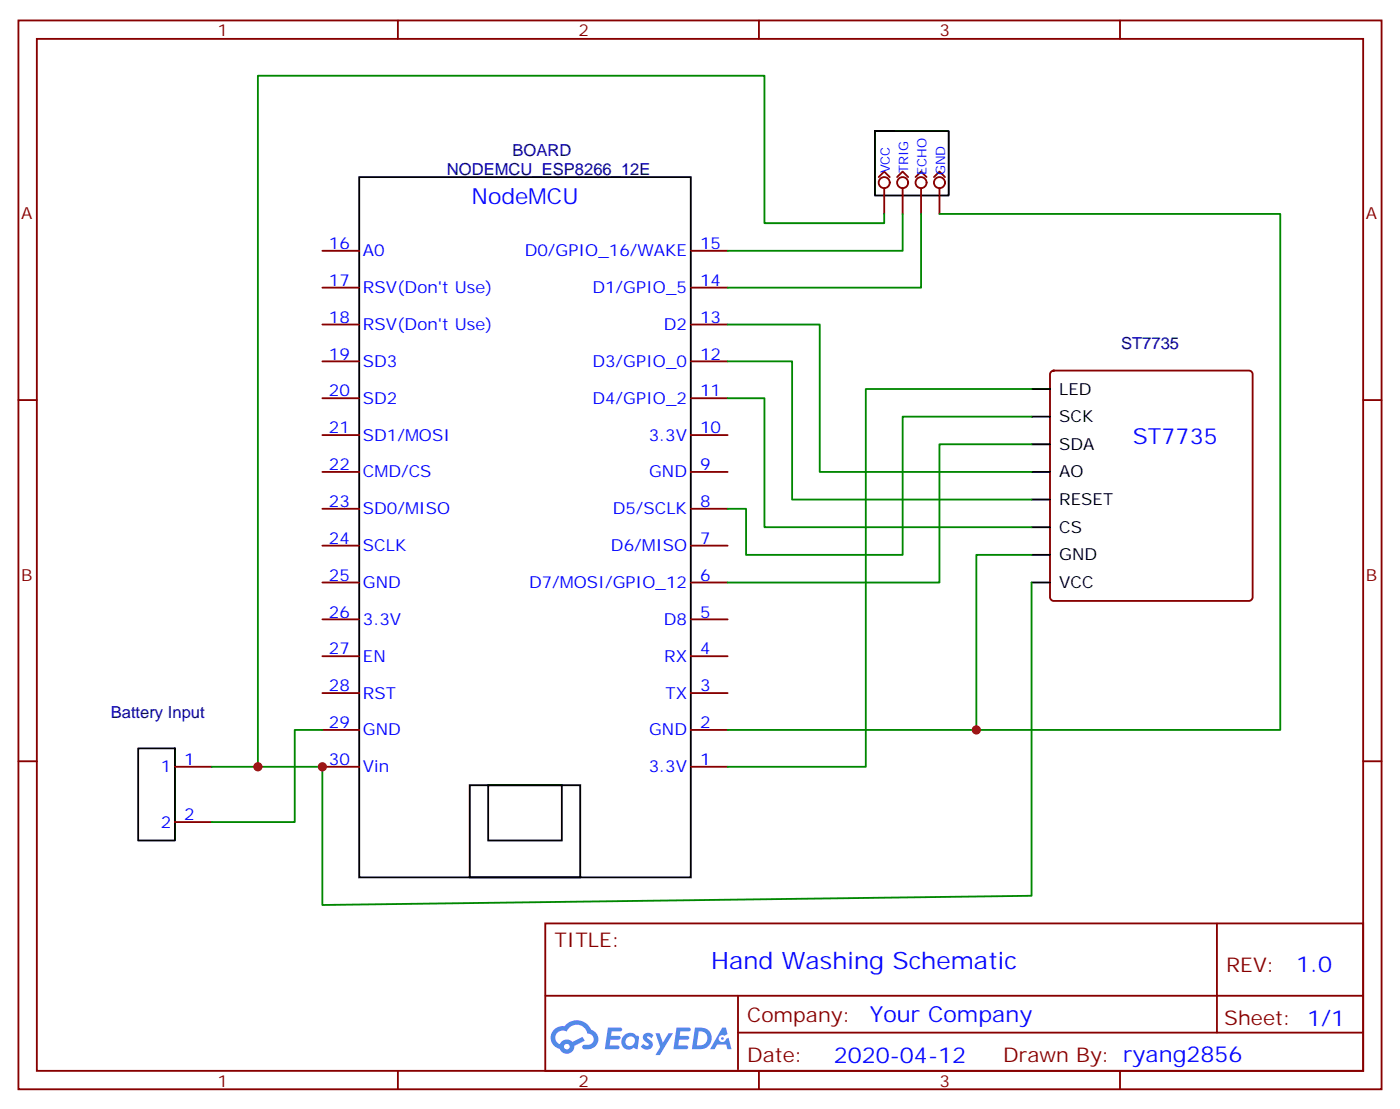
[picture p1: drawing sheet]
<svg xmlns="http://www.w3.org/2000/svg" width="268mm" height="212mm" viewBox="0 0 268 212" stroke-linecap="round" stroke-linejoin="round" font-family="sans-serif">
<g fill="none" stroke="#870000" stroke-width=".35">
<path d="M3.5 3.9h261.1v204.6h-261.1zM7.1 7.4h254v197.6h-254zM76.2 3.9v3.5M145.3 3.9v3.5M214.5 3.9v3.5M3.5 76.6h3.6M261.1 76.6h3.5M3.5 145.7h3.6M261.1 145.7h3.5M104.4 176.8h156.7v28.2h-156.7zM233 176.8l.1 20.9M104.5 190.6h156.4"/>
<path d="M141.3 197.7h119.6M141.3 190.6v14.1M76.2 205v3.5M145.3 205v3.5M214.5 205v3.5"/>
</g>
<g fill="#5487ff">
<path d="M123.4 198a1.22 1.22 0 0 1 1.7 .2l-.4 .6a.47 .47 0 0 0-.3-.4 .47 .47 0 0 0-.5 .2v.1a1.55 1.55 0 0 1 1.1 1.5 1.34 1.34 0 0 1-2.3 .2l.5-.6a.6 .6 0 0 0 .5 .4 .6 .6 0 0 0 .6-.2l-.2-.2a1.25 1.25 0 0 1-.9-1.7z"/>
<path d="M116.4 196.7h1.5a1.22 1.22 0 0 1 1.2 .2 .37 .37 0 0 1-.3 .5h-1.7l-.1 .9h1.5a.37 .37 0 0 1 .4 .4 .37 .37 0 0 1-.4 .3h-1.6l-.2 1.1h1.3a.43 .43 0 0 1 .5 .1 .43 .43 0 0 1 .1 .5l-.3 .2h-2.5z"/>
<path d="M129.6 196.7h1.5a1.23 1.23 0 0 1 1.1 .2 .37 .37 0 0 1-.3 .5h-1.6l-.1 .9h1.5a.37 .37 0 0 1 .3 .4 .37 .37 0 0 1-.4 .3h-1.5l-.2 1.1h1.3a.43 .43 0 0 1 .4 .1 .43 .43 0 0 1 .1 .5l-.3 .2h-2.4z"/>
<path d="M138.3 196.7h.7l.3 1.3-.6 .3a.69 .69 0 0 0-1 .3 .69 .69 0 0 0 .5 .9 .69 .69 0 0 0 .8-.6l.5-.3 .6 2.2h-.8l-.2-.8h-1.7l-.5 .8h-.9z"/>
<path d="M125.5 197.8h.8l.6 1.8 1.1-1.8h.9l-2.5 4.2h-.9l.9-1.6z"/>
<path d="M133.1 196.7l-.6 4.2h1.4a2.11 2.11 0 0 0 2.4-2.2 2.11 2.11 0 0 0-2.5-2zM133.8 197.4a1.39 1.39 0 0 1 1.7 1.5 1.39 1.39 0 0 1-1.8 1.2h-.3z"/>
<path d="M119.4 198.3a1.47 1.47 0 0 0-.1 2.1 1.47 1.47 0 0 0 2.1 .1l.7 .4 .3-2.3-.2-.3h-.4a1.49 1.49 0 0 0-2.4 0zM120.1 198.7a.91 .91 0 0 1 1.5 .4 .91 .91 0 0 1-1 1.2 .87 .87 0 0 1-.8-.6 .87 .87 0 0 1 .3-1z"/>
<path d="M106.1 197.1a2.18 2.18 0 0 0 1.1 3.7 1.44 1.44 0 0 0 1.6 .9 1.44 1.44 0 0 0 1.2-1.5l2-1-.4-.7-2 1a1.47 1.47 0 0 0-2.4 .4 1.39 1.39 0 0 1-.7-1.9 1.39 1.39 0 0 1 2-.5 2.08 2.08 0 0 1 2.2-1.3 2.08 2.08 0 0 1 1.8 1.7 1.07 1.07 0 0 1 1.2 1 1.07 1.07 0 0 1-1 1.1h-.7a.43 .43 0 0 0-.5 .4 .43 .43 0 0 0 .4 .5 2 2 0 0 0 2.4-1.1 2 2 0 0 0-.7-2.5l-.4-.2a2.98 2.98 0 0 0-5.1-.6h-1zM108 200.4a.55 .55 0 0 1 1.1 0 .55 .55 0 0 1-1.1 0z"/>
<circle cx="138.3" cy="198.8" r=".26"/>
</g>
<g fill="none" stroke="#000" stroke-width=".35">
<path d="M68.8 33.9h63.5v134.1h-63.5zM167.6 25.1h14.1v12.3h-14.1v-12.3h3.5M197.6 74.5h3.5M197.6 79.8h3.5M197.6 85.1h3.5M197.6 90.3h3.5M197.6 95.6h3.5M197.6 100.9h3.5M197.6 106.2h3.5M197.6 111.5h3.5M26.5 143.3h7v17.6h-7zM90 150.3h21.1v17.7h-21.1z"/>
<path d="M93.5 150.3h14.1v10.6h-14.1z"/>
</g>
<g fill="none" stroke="#870000" stroke-width=".35">
<path d="M168.3 33.9l1-1.1 1.1 1.1M169.3 36v5M171.8 33.9l1.1-1.1 1 1.1M172.9 36v5M175.3 33.9l1.1-1.1 1 1.1M176.4 36v5M178.9 33.9l1-1.1 1.1 1.1M179.9 36v5M61.7 55.1h7.1M61.7 48h7.1M132.3 55.1h7M132.3 48h7"/>
<path d="M61.7 76.2h7.1M61.7 69.2h7.1M61.7 62.1h7.1M132.3 76.2h7M132.3 69.2h7M132.3 62.1h7M201.3 71.2l.5-.3h37.4a.71 .71 0 0 1 .7 .7v42.7a.76 .76 0 0 1-.7 .7h-37.4a.76 .76 0 0 1-.7-.7v-42.7zM61.7 97.4h7.1M61.7 90.3h7.1M61.7 83.3h7.1M132.3 97.4h7M132.3 90.3h7"/>
<path d="M132.3 83.3h7M61.7 118.6h7.1M61.7 111.5h7.1M61.7 104.5h7.1M132.3 118.6h7M132.3 111.5h7M132.3 104.5h7M61.7 139.7h7.1M61.7 132.7h7.1M61.7 125.6h7.1M132.3 139.7h7M132.3 132.7h7"/>
<path d="M132.3 125.6h7M33.5 146.8h7.1M33.5 157.4h7.1M61.7 146.8h7.1M132.3 146.8h7"/>
<circle cx="169.3" cy="35" r="1.06"/>
<circle cx="172.9" cy="35" r="1.06"/>
<circle cx="176.4" cy="35" r="1.06"/>
<circle cx="179.9" cy="35" r="1.06"/>
</g>
<g fill="none" stroke="#008700" stroke-width=".35">
<path d="M169.3 41v1.7h-22.9v-28.2h-97v132.3h12.3v26.4l135.9-1.7v-60M172.9 41v7h-33.6M176.4 41v14.1h-37.1M179.9 41h65.3v98.7h-105.9M139.3 76.2h7.1v24.7h51.2M139.3 69.2h12.4v26.4h45.9M139.3 62.1h17.7v28.2h40.6M197.6 79.8h-24.7v26.4h-30v-8.8h-3.6M197.6 74.5h-31.8v72.3h-26.5M197.6 85.1h-17.7v26.4h-40.6M197.6 106.2h-10.6v33.5M61.7 139.7h-5.3v17.7h-15.8"/>
<path d="M40.6 146.8h8.8"/>
</g>
<g fill="#c00">
<circle cx="187" cy="139.7" r=".88"/>
<circle cx="61.7" cy="146.8" r=".88"/>
<circle cx="49.4" cy="146.8" r=".88"/>
</g>
<text font-size="4.6" fill="#00f" x="136.2" y="185.6">Hand Washing Schematic</text>
<g font-size="4.2" fill="#00f">
<text x="90.3" y="39.1">NodeMCU</text>
<text x="217" y="85.1">ST7735</text>
<text x="248.2" y="186">1.0</text>
<text x="166.6" y="195.6">Your Company</text>
<text x="159.7" y="203.4">2020-04-12</text>
</g>
<g font-size="3.9" fill="#800">
<text x="106.2" y="181.4">TITLE:</text>
<text x="234.8" y="186">REV:</text>
<text x="143.1" y="195.6">Company:</text>
<text x="234.5" y="196.2">Sheet: 1/1</text>
<text x="143.1" y="203.2">Date:</text>
<text x="192.1" y="203.3">Drawn By: ryang2856</text>
</g>
<g font-size="3.2" fill="#800">
<text x="41.6" y="6.9">1</text>
<text x="110.8" y="6.9">2</text>
<text x="179.9" y="6.9">3</text>
<text x="4.1" y="42">A</text>
<text x="261.6" y="42">A</text>
<text x="4.1" y="111.2">B</text>
<text x="261.6" y="111.2">B</text>
<text x="41.6" y="208">1</text>
<text x="110.8" y="208">2</text>
<text x="179.9" y="208">3</text>
</g>
<g font-size="3.2" fill="#000080">
<text x="98.1" y="29.9">BOARD</text>
<text x="85.6" y="33.4">NODEMCU_ESP8266_12E</text>
<text x="214.7" y="66.8">ST7735</text>
<text x="21.2" y="137.5">Battery Input</text>
</g>
<g font-size="3.2" fill="#00f">
<text x="63" y="47.7">16</text>
<text x="134.1" y="47.7">15</text>
<text x="69.5" y="49.1">A0</text>
<text x="100.5" y="49.1">D0/GPIO_16/WAKE</text>
<text x="63" y="54.7">17</text>
<text x="69.5" y="56.1">RSV(Don't Use)</text>
<text x="113.4" y="56.1">D1/GPIO_5</text>
<text x="134.1" y="54.7">14</text>
<text x="63" y="61.8">18</text>
<text x="69.5" y="63.2">RSV(Don't Use)</text>
<text x="127.1" y="63.2">D2</text>
<text x="134.1" y="61.8">13</text>
<text x="63" y="68.8">19</text>
<text x="69.5" y="70.2">SD3</text>
<text x="113.4" y="70.2">D3/GPIO_0</text>
<text x="134.1" y="68.8">12</text>
<text x="63" y="75.9">20</text>
<text x="69.5" y="77.3">SD2</text>
<text x="113.4" y="77.3">D4/GPIO_2</text>
<text x="134.1" y="75.9">11</text>
<text x="63" y="82.9">21</text>
<text x="134.1" y="82.9">10</text>
<text x="63" y="90">22</text>
<text x="69.5" y="84.3">SD1/MOSI</text>
<text x="124.2" y="84.3">3.3V</text>
<text x="134.1" y="90">9</text>
<text x="69.5" y="91.4">CMD/CS</text>
<text x="124.3" y="91.4">GND</text>
<text x="63" y="97">23</text>
<text x="69.5" y="98.5">SD0/MISO</text>
<text x="117.3" y="98.5">D5/SCLK</text>
<text x="134.1" y="97">8</text>
<text x="63" y="104.1">24</text>
<text x="69.5" y="105.5">SCLK</text>
<text x="117" y="105.5">D6/MISO</text>
<text x="134.1" y="104.1">7</text>
<text x="63" y="111.2">25</text>
<text x="69.5" y="112.6">GND</text>
<text x="101.3" y="112.6">D7/MOSI/GPIO_12</text>
<text x="134.1" y="111.2">6</text>
<text x="63" y="118.2">26</text>
<text x="69.5" y="119.6">3.3V</text>
<text x="127.1" y="119.6">D8</text>
<text x="134.1" y="118.2">5</text>
<text x="63" y="125.3">27</text>
<text x="134.1" y="125.3">4</text>
<text x="69.5" y="126.7">EN</text>
<text x="127.2" y="126.7">RX</text>
<text x="63" y="132.3">28</text>
<text x="69.5" y="133.7">RST</text>
<text x="127.5" y="133.7">TX</text>
<text x="134.1" y="132.3">3</text>
<text x="63" y="139.4">29</text>
<text x="69.5" y="140.8">GND</text>
<text x="124.3" y="140.8">GND</text>
<text x="134.1" y="139.4">2</text>
<text x="30.8" y="147.8">1</text>
<text x="35.3" y="146.4">1</text>
<text x="63" y="146.4">30</text>
<text x="69.5" y="147.8">Vin</text>
<text x="124.2" y="147.8">3.3V</text>
<text x="134.1" y="146.4">1</text>
<text x="30.8" y="158.4">2</text>
<text x="35.3" y="157">2</text>
</g>
<g font-size="3.2">
<text x="202.8" y="75.5">LED</text>
<text x="202.8" y="80.8">SCK</text>
<text x="202.8" y="86.1">SDA</text>
<text x="202.8" y="91.4">AO</text>
<text x="202.8" y="96.7">RESET</text>
<text x="202.8" y="102">CS</text>
<text x="202.8" y="107.3">GND</text>
<text x="202.8" y="112.6">VCC</text>
</g>
<g font-size="2.5" fill="#00f">
<text x="170.4" y="33.2" transform="rotate(-90 170.4 33.2)">VCC</text>
<text x="173.9" y="33.2" transform="rotate(-90 173.9 33.2)">TRIG</text>
<text x="177.4" y="33.5" transform="rotate(-90 177.4 33.5)">ECHO</text>
<text x="181" y="33.5" transform="rotate(-90 181 33.5)">GND</text>
</g>
</svg>
